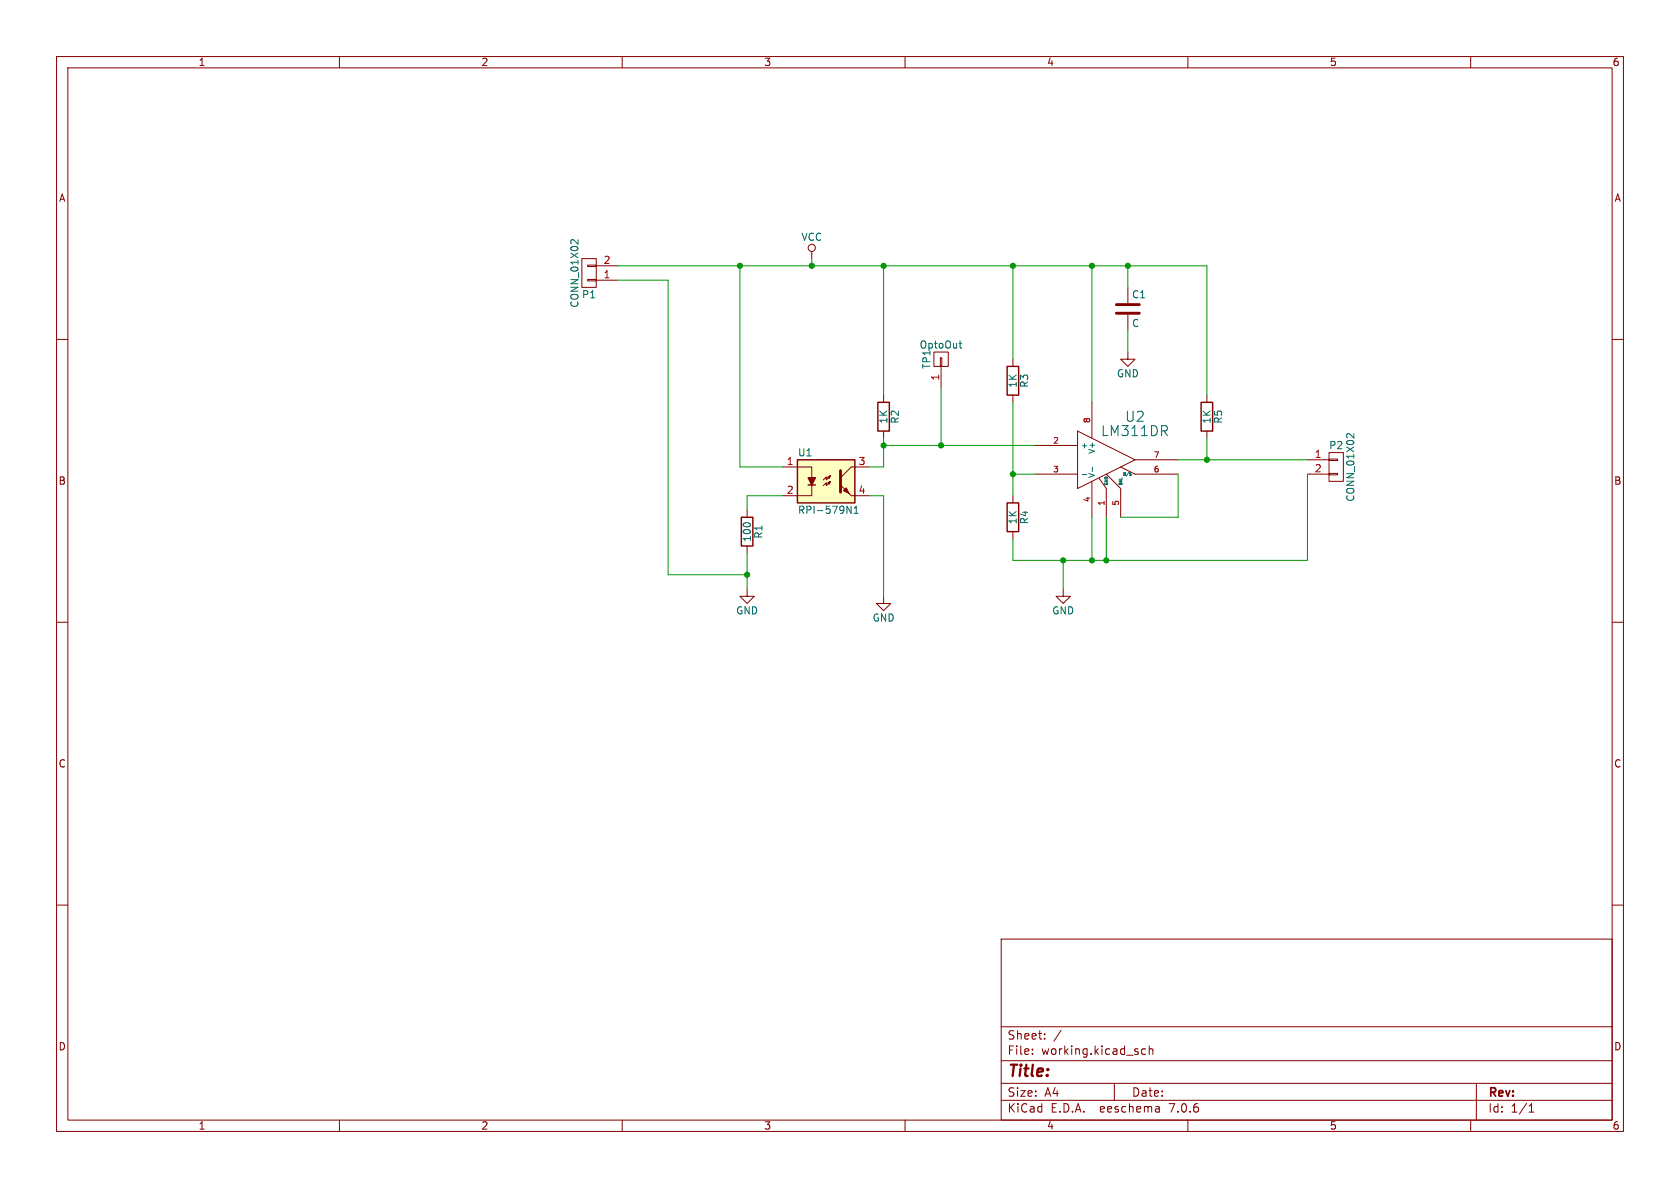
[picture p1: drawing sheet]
<svg xmlns="http://www.w3.org/2000/svg" width="297mm" height="210mm" viewBox="0 0 297 210" stroke-linecap="round" stroke-linejoin="round" font-family="sans-serif">
<g fill="none" stroke="#840000" stroke-width=".18">
<path d="M10 10h277v190h-277zM12 12h273v186h-273zM60 10v2M110 10v2M160 10v2M210 10v2M260 10v2M10 60h2M102.9 45.7h2.5v5.1h-2.5zM103.9 46.9h1.5v.2h-1.5zM103.9 49.4h1.5v.3h-1.5zM105.4 49.5h3.8"/>
<path d="M105.4 47h3.8M143.5 44.5v1.2M199.4 50.8v2.8M199.4 55.6v2.8M285 60h2M156.2 69.9v1.2M156.2 76.2v1.3M165.1 62.2h2.5v2.6h-2.5zM166.2 63.2h.3v1.6h-.3zM166.4 64.8v3.8M179.1 63.5v1.3M179.1 69.9v1.2"/>
<path d="M182.9 78.7h7.6M190.5 76.2l10.2 5.1-10.2 5.1zM193 71.1v6.4M199.4 62.2v1.3h1.3l-1.3 1.3-1.3-1.3h1.3M213.4 69.9v1.2M213.4 76.2v1.3M132.1 90.2v1.2M132.1 96.5v1.3M138.4 82.6h5.1v1.9M143.5 85.7v1.9h-5.1M146.3 84.3l.5-.2-.2 .5zM146.8 84.1l-.7 .7v-.5l-.6 .5"/>
<path d="M146.8 85.1l-.2 .5-.3-.3 .5-.2-.7 .8v-.6l-.6 .6M150.5 87.6h3.2M153.7 82.6h-3.2l-1.9 1.9M179.1 87.6v1.3M179.1 94v1.3M182.9 83.8h7.6M193 85.1v6.3M194.3 84.6l1.3 1.8v5M195.6 83.8l2.5 2.6v5M198.1 82.6l2.6 1.2h7.6M200.7 81.3h7.6M231.1 83.8h3.8"/>
<path d="M231.1 81.3h3.8M234.9 83.7h1.6v.2h-1.6zM234.9 81.2h1.6v.2h-1.6zM234.9 80h2.6v5.1h-2.6zM10 110h2M132.1 104.1v1.3h1.2l-1.2 1.3-1.3-1.3h1.3M156.2 105.4v1.3h1.3l-1.3 1.3-1.3-1.3h1.3M188 104.1v1.3h1.2l-1.2 1.3-1.3-1.3h1.3M285 110h2M10 160h2M285 160h2M177 166h108v32h-108z"/>
<path d="M60 198v2M110 198v2M160 198v2M177 194.5h108M177 191.5h108M177 187.5h108M177 181.5h108M182.5 186.3v.1M182.5 185.5v.1M184.7 183.6v.1M184.7 182.8v.1M187.6 182.1l-1.3 2"/>
<path d="M197 191.5v3M202.5 185.5l-.4-.1-.3 .3v.4l.2 .2h.5M203.2 185.5l.2-.1 .3 .1 .1 .9M203.2 184.9v1.5M204.9 195.7l.1 .9M205 196.5l-.2 .1M205 196h-.2M210 198v2M260 198v2M261 191.5v6.5M270.3 196.6h.9M270.3 195.5l.4-.4v1.5"/>
<circle cx="143.5" cy="43.8" r=".63"/>
</g>
<path d="M155.2 71.1h2v5.1h-2zM178.1 64.8h2v5.1h-2zM212.3 71.1h2.1v5.1h-2.1zM131.1 91.4h2v5.1h-2zM141 81.3h10.1v7.6h-10.1zM142.9 85.7h1.2M178.1 88.9h2v5.1h-2z" fill="none" stroke="#840000" stroke-width=".25"/>
<g fill="none" stroke="#006464" stroke-width=".18">
<path d="M102.2 42.4v.7l-.9-.7-.3 .1-.1 .4M169.5 60.7h.5M169.7 61.4l.3 .1M239.3 76.7v.7l-.9-.7-.3 .1v.4M149.7 89.5l.8 1.2v-1.2M151 90.7h.7M151 89.8l.4-.3v1.2M191.4 83.9h.7M193.1 82.6v.8M199.7 83.8h.2M199.7 83.6h.3M199.9 84h-.1"/>
<path d="M199.9 83.8l.1 .1M200 84h-.1M200 83.9v.1"/>
</g>
<path d="M197.4 55.4h4M197.4 53.8h4M148.6 83.2v3.8" fill="none" stroke="#840000" stroke-width=".51"/>
<path d="M141 81.3h10.1v7.6h-10.1z" fill="#ffffc2" stroke="#ffffc2" stroke-width=".18"/>
<g fill="#840000" stroke="#840000" stroke-width=".18">
<path d="M148.6 85.7l1.9 1.9z"/>
<path d="M149.1 86.7l.5-.5 .5 1z"/>
</g>
<path d="M142.9 84.5h1.2l-.6 1.2z" fill="#840000" stroke="#840000" stroke-width=".25"/>
<g fill="none" stroke="#009600" stroke-width=".18">
<path d="M109.2 47h104.2v22.9M109.2 49.5h8.9v52.1h14M130.8 47v35.6h7.6M143.5 45.7v1.3M156.2 47v22.9M179.1 47v16.5M193 47v24.1M199.4 47v3.8M199.4 58.4v3.8M156.2 78.7h26.7M156.2 77.5v5.1h-2.5M166.4 68.6v10.1"/>
<path d="M179.1 71.1v16.5M213.4 77.5v3.8M132.1 97.8v6.3M138.4 87.6h-6.3v2.6M153.7 87.6h2.5v17.8M179.1 83.8h3.8M188 99.1v5M193 91.4v7.7M195.6 91.4v7.7M208.3 81.3h22.8M208.3 83.8v7.6h-10.2M231.1 83.8v15.3h-52v-3.8"/>
</g>
<g fill="#009600" stroke="#009600" stroke-width=".18">
<circle cx="188" cy="99.1" r=".46"/>
<circle cx="179.1" cy="47" r=".46"/>
<circle cx="193" cy="47" r=".46"/>
<circle cx="195.6" cy="99.1" r=".46"/>
<circle cx="193" cy="99.1" r=".46"/>
<circle cx="213.4" cy="81.3" r=".46"/>
<circle cx="199.4" cy="47" r=".46"/>
<circle cx="179.1" cy="83.8" r=".46"/>
<circle cx="166.4" cy="78.7" r=".46"/>
<circle cx="156.2" cy="47" r=".46"/>
<circle cx="143.5" cy="47" r=".46"/>
<circle cx="130.8" cy="47" r=".46"/>
<circle cx="156.2" cy="78.7" r=".46"/>
<circle cx="132.1" cy="101.6" r=".46"/>
</g>
<text font-size="2.8" fill="#840000" x="178" y="190.9">Title:</text>
<g font-size="2.5" fill="#006464">
<text x="194.6" y="77.3">LM311DR</text>
<text x="198.8" y="74.8">U2</text>
</g>
<g font-size="2.1" fill="#840000">
<text x="178" y="184">Sheet:</text>
<text x="178" y="186.7">File:</text>
<text x="184.1" y="186.7">working.kicad_sch</text>
<text x="178" y="196.9">KiCad</text>
<text x="178" y="194.1">Size:</text>
<text x="184.7" y="194.1">A4</text>
<text x="185.7" y="196.9">E.D.A.</text>
<text x="194.6" y="196.9">eeschema</text>
<text x="200" y="194.1">Date:</text>
<text x="207" y="196.9">7.0.6</text>
<text x="263" y="194.3">Rev:</text>
<text x="263" y="196.9">Id:</text>
<text x="267.1" y="196.9">1/1</text>
</g>
<g font-size="1.8" fill="#840000">
<text x="35" y="11.9">1</text>
<text x="85" y="11.9">2</text>
<text x="135" y="11.9">3</text>
<text x="185" y="11.9">4</text>
<text x="235" y="11.9">5</text>
<text x="285" y="11.9">6</text>
<text x="10.3" y="35.9">A</text>
<text x="285.3" y="35.9">A</text>
<text x="10.3" y="85.9">B</text>
<text x="285.3" y="85.9">B</text>
<text x="10.3" y="135.9">C</text>
<text x="285.3" y="135.9">C</text>
<text x="10.3" y="185.9">D</text>
<text x="285.3" y="185.9">D</text>
<text x="35" y="199.9">1</text>
<text x="85" y="199.9">2</text>
<text x="135" y="199.9">3</text>
<text x="185" y="199.9">4</text>
<text x="235" y="199.9">5</text>
<text x="285" y="199.9">6</text>
</g>
<g font-size="1.8" fill="#a90000">
<text x="106.6" y="46.7">2</text>
<text x="106.6" y="49.3">1</text>
<text x="166.1" y="67.4" transform="rotate(-90 166.1 67.4)">1</text>
<text x="139" y="82.3">1</text>
<text x="151.7" y="82.3">3</text>
<text x="232.3" y="81">1</text>
<text x="232.3" y="83.6">2</text>
<text x="139" y="87.4">2</text>
<text x="151.7" y="87.4">4</text>
</g>
<g font-size="1.8" fill="#006464">
<text x="141.6" y="42.8">VCC</text>
<text x="102.8" y="52.9">P1</text>
<text x="200" y="52.9">C1</text>
<text x="102.5" y="54.5" transform="rotate(-90 102.5 54.5)">CONN_01X02</text>
<text x="200" y="58">C</text>
<text x="162.5" y="61.8">OptoOut</text>
<text x="164.7" y="65.3" transform="rotate(-90 164.7 65.3)">TP1</text>
<text x="179.9" y="68.7" transform="rotate(-90 179.9 68.7)">1K</text>
<text x="182" y="68.7" transform="rotate(-90 182 68.7)">R3</text>
<text x="197.4" y="66.9">GND</text>
<text x="157.1" y="75" transform="rotate(-90 157.1 75)">1K</text>
<text x="159.1" y="75" transform="rotate(-90 159.1 75)">R2</text>
<text x="214.2" y="75" transform="rotate(-90 214.2 75)">1K</text>
<text x="216.3" y="75" transform="rotate(-90 216.3 75)">R5</text>
<text x="141" y="80.9">U1</text>
<text x="234.9" y="79.6">P2</text>
<text x="239.6" y="88.8" transform="rotate(-90 239.6 88.8)">CONN_01X02</text>
<text x="132.9" y="95.9" transform="rotate(-90 132.9 95.9)">100</text>
<text x="135" y="95.3" transform="rotate(-90 135 95.3)">R1</text>
<text x="141" y="91">RPI-579N1</text>
<text x="179.9" y="92.8" transform="rotate(-90 179.9 92.8)">1K</text>
<text x="182" y="92.8" transform="rotate(-90 182 92.8)">R4</text>
<text x="130" y="108.8">GND</text>
<text x="154.2" y="110.1">GND</text>
<text x="185.9" y="108.8">GND</text>
</g>
<g font-size="1.4" fill="#a90000">
<text x="192.8" y="74.9" transform="rotate(-90 192.8 74.9)">8</text>
<text x="186.1" y="78.5">2</text>
<text x="186.1" y="83.6">3</text>
<text x="203.9" y="83.6">6</text>
<text x="203.9" y="81">7</text>
<text x="192.8" y="88.9" transform="rotate(-90 192.8 88.9)">4</text>
<text x="195.3" y="89.5" transform="rotate(-90 195.3 89.5)">1</text>
<text x="197.9" y="89.5" transform="rotate(-90 197.9 89.5)">5</text>
</g>
<g font-size="1.4" fill="#006464">
<text x="191" y="79.5">+</text>
<text x="193.8" y="80.4" transform="rotate(-90 193.8 80.4)">V+</text>
<text x="193.8" y="84.6" transform="rotate(-90 193.8 84.6)">V-</text>
</g>
<g font-size=".7" fill="#006464">
<text x="196" y="85.9" transform="rotate(-90 196 85.9)">GND</text>
<text x="198.4" y="84.2">B/S</text>
<text x="198.5" y="85.9" transform="rotate(-90 198.5 85.9)">BAL</text>
</g>
</svg>
